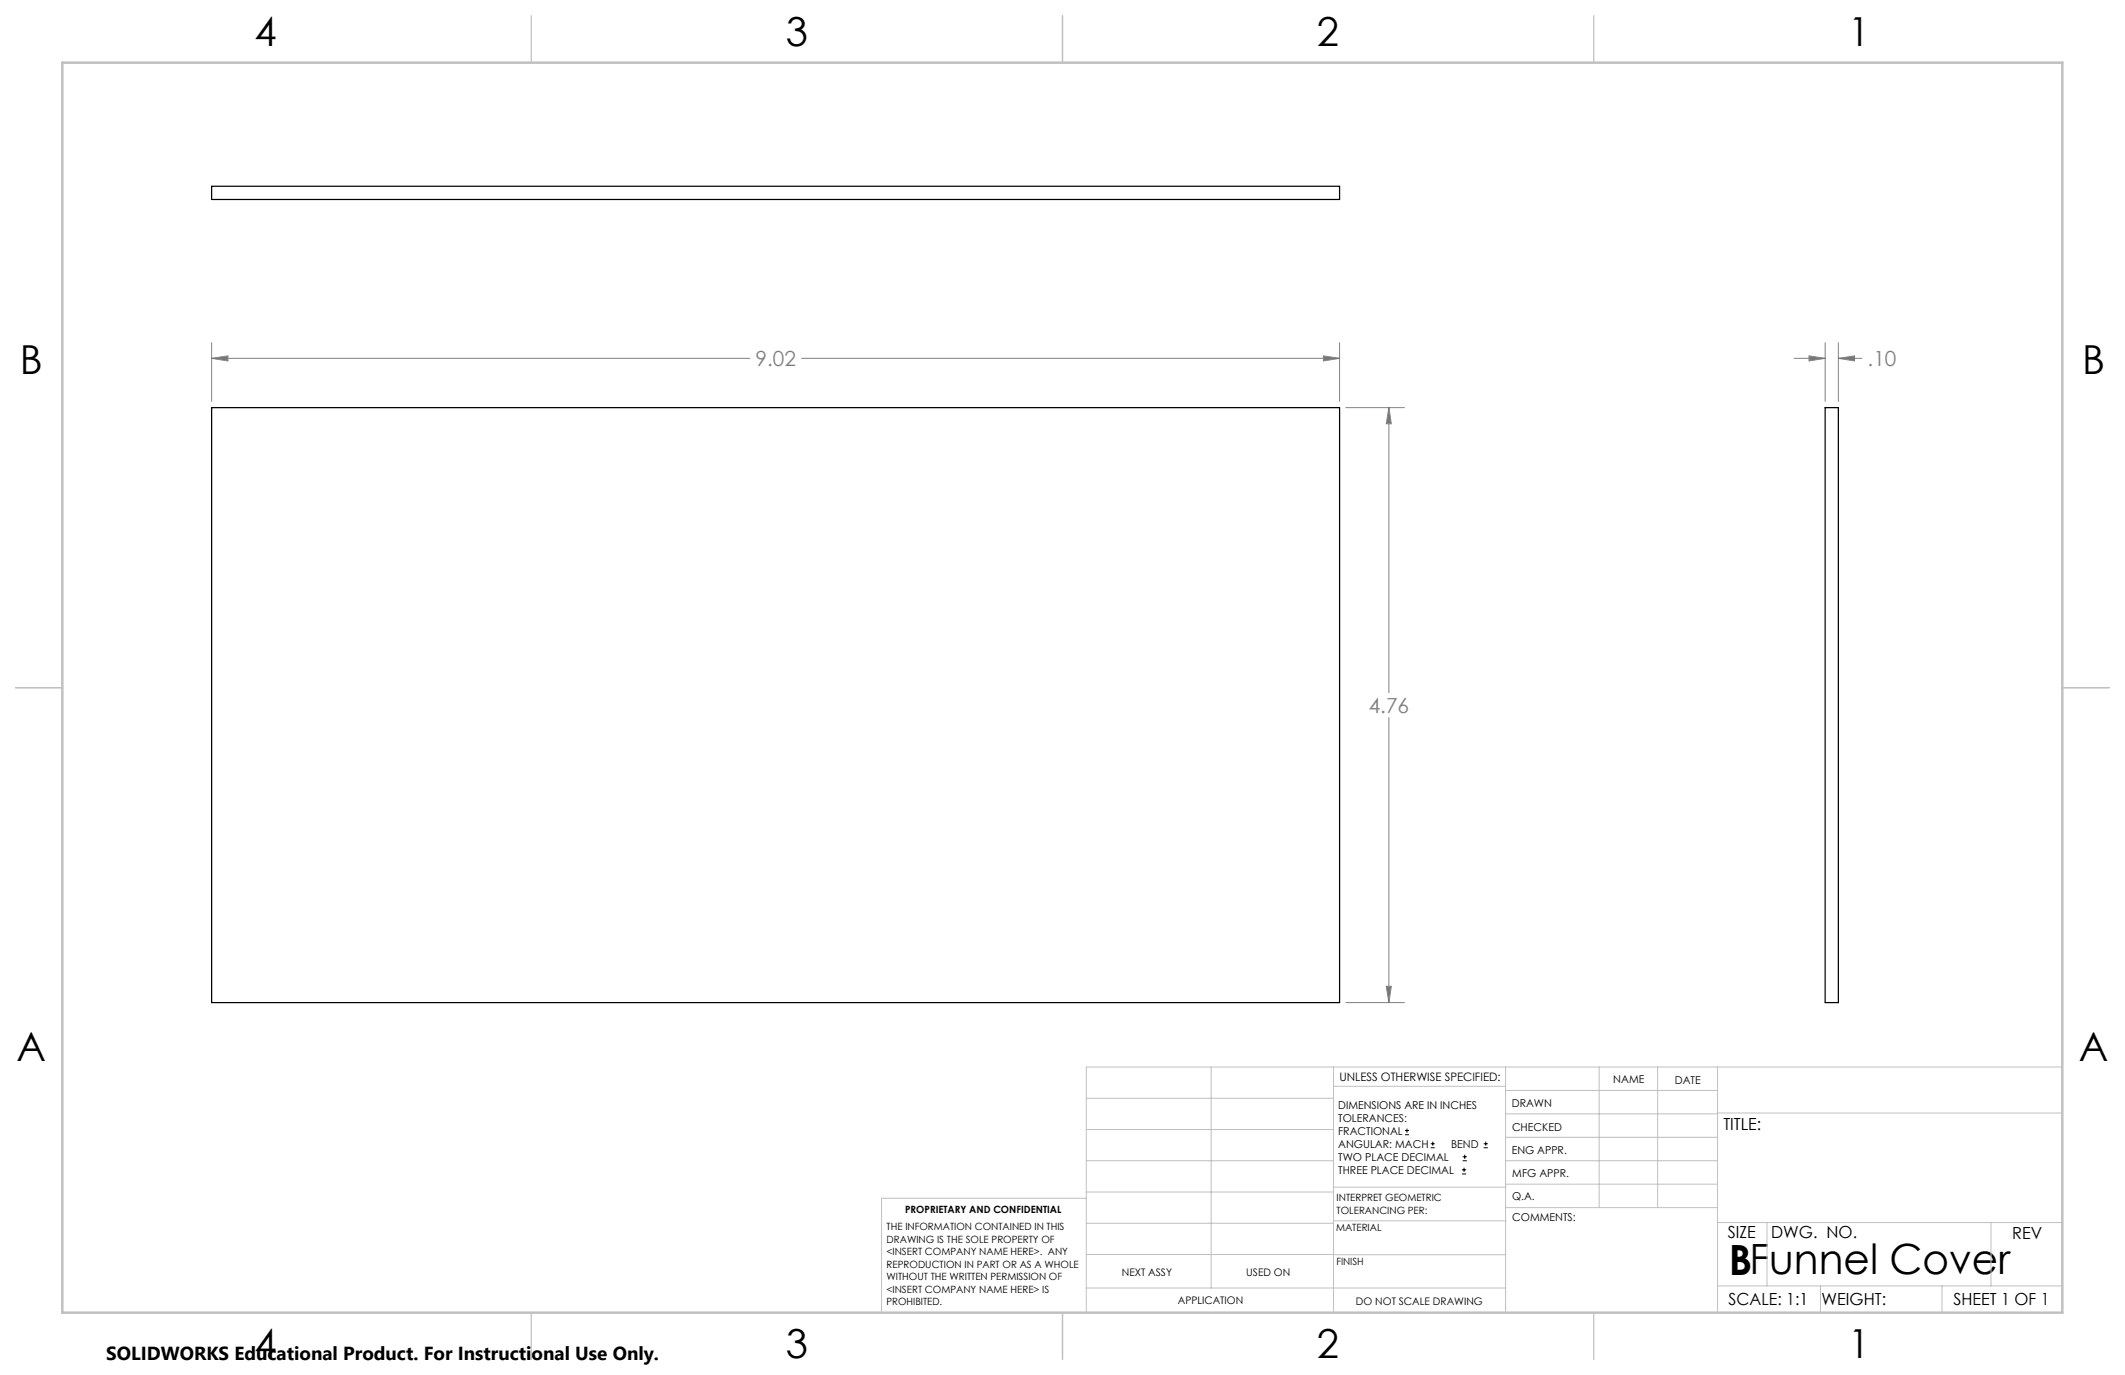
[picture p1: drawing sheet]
<svg xmlns="http://www.w3.org/2000/svg" width="432mm" height="279mm" viewBox="0 0 432 279" stroke-linecap="round" stroke-linejoin="round" font-family="sans-serif">
<g fill="none" stroke="#000" stroke-width=".2">
<path d="M285.5 230.6h.8M285.5 229.7h.8M285.9 229.3v.9M290.7 233.2h.8M290.7 232.4h.8M291.1 232v.8M297.1 238.5h.8M297.1 237.7h.8M297.2 235.9h.9M297.2 235.1h.9M297.5 237.3v.8M297.6 234.6v.9"/>
<path d="M301.5 233.2h.8M301.5 232.4h.8M301.9 232v.8"/>
</g>
<g fill="none" stroke="#808080" stroke-width=".2">
<path d="M43 72.8l3.3-.5v1zM43 69.6v12M43 72.8h109.3M162.9 72.8h109.3M268.9 72.3l3.3 .5-3.3 .5zM272.2 69.6v12M364.5 72.8h6.4M367.6 72.3l3.3 .5-3.3 .5zM370.9 69.6v12M373.6 72.8l3.2-.5v1zM373.6 72.8h4.7M373.6 69.6v12"/>
<path d="M273.5 82.8h11.9M282.2 82.8l.5 3.3h-1zM282.2 82.8v58M282.2 145.8v57.9M273.5 203.7h11.9M281.7 200.4h1l-.5 3.3z"/>
</g>
<g fill="none" stroke="#c0c0c0" stroke-width=".2">
<path d="M246.1 216.8v44.9M271 216.8v49.9M305.9 216.8v49.9M324.9 216.8v28.6M336.8 216.8v28.6M349 216.8v49.9M419.1 216.8h-198.4v49.9M220.7 235.9h50.3M220.7 229.5h50.3M220.7 223.2h50.3M271 220.7h34.9M305.9 231.1h43.1"/>
<path d="M305.9 226.3h43.1M305.9 221.6h43.1M305.9 235.9h43.1M349 226.2h70.1M220.7 248.6h50.3M220.7 242.2h50.3M220.7 254.9h50.3M220.7 243.5h-41.6v23.2M271 255h34.9M271 248.1h35M271 241.2h35M305.9 240.6h43.1"/>
<path d="M306 245.4h43M349 248.4h70.1M359.1 248.4v12.9M404.6 248.4v12.9M220.7 261.7h85.2M349 261.3h70.1M369.9 261.3v5.4M394.6 261.3v5.4"/>
</g>
<path d="M108 3.2v9.5M215.9 3.2v9.5M323.8 3.2v9.5M3.1 139.7h9.6M419.1 139.7h9.5M108 266.7v9.6M215.9 266.7v9.6M323.8 266.7v9.6" fill="none" stroke="#c0c0c0" stroke-width=".25"/>
<path d="M12.7 12.7h406.4v254h-406.4z" fill="none" stroke="#c0c0c0" stroke-width=".5"/>
<path d="M268.9 72.3l3.3 .5-3.3 .5zM43 72.8l3.3-.5v1zM281.7 200.4h1l-.5 3.3zM282.2 82.8l.5 3.3h-1zM373.6 72.8l3.2-.5v1zM367.6 72.3l3.3 .5-3.3 .5z" fill="#808080"/>
<path d="M43 37.9h229.2v2.6h-229.2zM43 82.8h229.2v120.9h-229.2zM370.9 82.8h2.7v120.9h-2.7z" fill="none" stroke="#000" stroke-width=".25"/>
<text font-size="8.5" x="351.3" y="259">BFunnel Cover</text>
<g font-size="8.1">
<text x="51.7" y="9.3">4</text>
<text x="159.7" y="9.3">3</text>
<text x="267.6" y="9.3">2</text>
<text x="375.6" y="9.3">1</text>
<text x="4" y="76">B</text>
<text x="423.1" y="76">B</text>
<text x="3.3" y="215.7">A</text>
<text x="422.4" y="215.7">A</text>
<text x="51.7" y="276">4</text>
<text x="159.7" y="276">3</text>
<text x="267.6" y="276">2</text>
<text x="375.6" y="276">1</text>
</g>
<g font-size="4.2" fill="#808080">
<text x="153.5" y="74.4">9.02</text>
<text x="379.5" y="74.4">.10</text>
<text x="278.1" y="144.9">4.76</text>
</g>
<text font-size="3.8" x="21.6" y="276.3">SOLIDWORKS Educational Product. For Instructional Use Only.</text>
<g font-size="3.4">
<text x="350.2" y="229.5">TITLE:</text>
<text x="351.1" y="251.6">SIZE</text>
<text x="359.9" y="251.6">DWG. NO.</text>
<text x="408.9" y="251.7">REV</text>
<text x="351.2" y="265.2">SCALE: 1:1</text>
<text x="370.1" y="265.3">WEIGHT:</text>
<text x="396.9" y="265.2">SHEET 1 OF 1</text>
</g>
<text font-size="2.4" x="272.2" y="219.7">UNLESS OTHERWISE SPECIFIED:</text>
<g font-size="2.2">
<text x="327.8" y="220.1">NAME</text>
<text x="340.3" y="220.2">DATE</text>
<text x="271.9" y="225.3">DIMENSIONS ARE IN INCHES</text>
<text x="271.9" y="227.9">TOLERANCES:</text>
<text x="307.2" y="224.9">DRAWN</text>
<text x="271.9" y="230.6">FRACTIONAL</text>
<text x="271.9" y="233.2">ANGULAR: MACH</text>
<text x="294.9" y="233.2">BEND</text>
<text x="307.3" y="229.8">CHECKED</text>
<text x="271.9" y="235.9">TWO PLACE DECIMAL</text>
<text x="271.9" y="238.5">THREE PLACE DECIMAL</text>
<text x="307.2" y="234.5">ENG APPR.</text>
<text x="307.3" y="239.2">MFG APPR.</text>
<text x="307.3" y="243.9">Q.A.</text>
<text x="307.3" y="248.1">COMMENTS:</text>
</g>
<g font-size="2.1">
<text x="227.9" y="259.2">NEXT ASSY</text>
<text x="253.3" y="259.2">USED ON</text>
<text x="239.3" y="265">APPLICATION</text>
<text x="275.5" y="265.1">DO NOT SCALE DRAWING</text>
</g>
<g font-size="2">
<text x="271.6" y="244.1">INTERPRET GEOMETRIC</text>
<text x="180.2" y="250">THE INFORMATION CONTAINED IN THIS</text>
<text x="183.9" y="246.4">PROPRIETARY AND CONFIDENTIAL</text>
<text x="271.5" y="250.2">MATERIAL</text>
<text x="271.6" y="246.6">TOLERANCING PER:</text>
<text x="180.2" y="252.5">DRAWING IS THE SOLE PROPERTY OF</text>
<text x="180.2" y="255.1">&lt;INSERT COMPANY NAME HERE&gt;. ANY</text>
<text x="180.2" y="257.6">REPRODUCTION IN PART OR AS A WHOLE</text>
<text x="271.5" y="257">FINISH</text>
<text x="180.2" y="260.1">WITHOUT THE WRITTEN PERMISSION OF</text>
<text x="180.2" y="262.6">&lt;INSERT COMPANY NAME HERE&gt; IS</text>
<text x="180.2" y="265.2">PROHIBITED.</text>
</g>
</svg>
